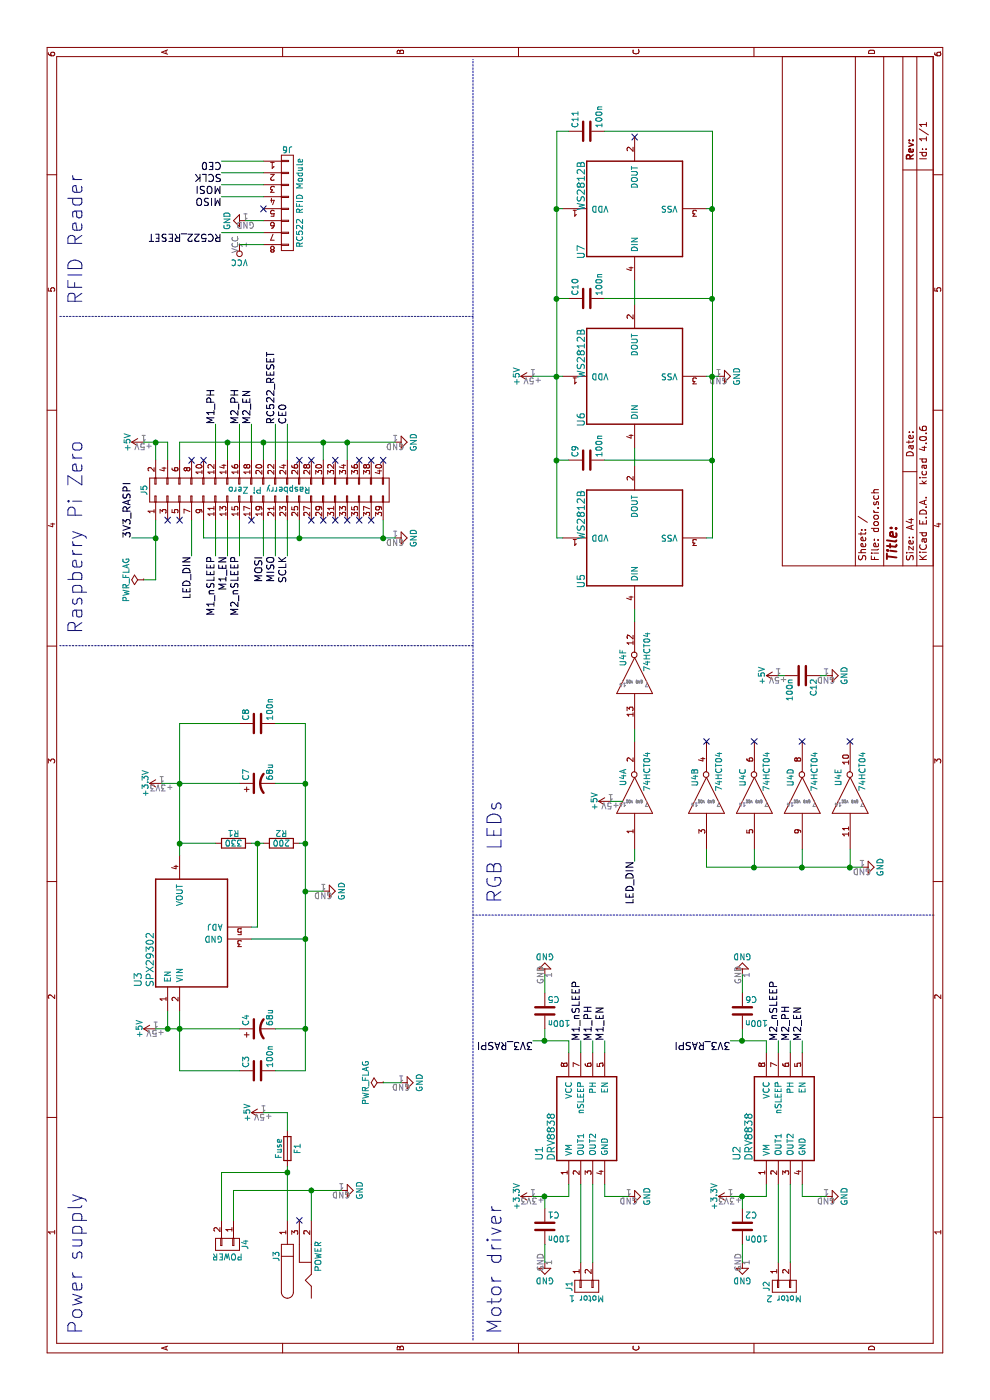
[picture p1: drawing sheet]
EESchema Schematic File Version 2
LIBS:power
LIBS:device
LIBS:transistors
LIBS:conn
LIBS:linear
LIBS:regul
LIBS:74xx
LIBS:cmos4000
LIBS:adc-dac
LIBS:memory
LIBS:xilinx
LIBS:microcontrollers
LIBS:dsp
LIBS:microchip
LIBS:analog_switches
LIBS:motorola
LIBS:texas
LIBS:intel
LIBS:audio
LIBS:interface
LIBS:digital-audio
LIBS:philips
LIBS:display
LIBS:cypress
LIBS:siliconi
LIBS:opto
LIBS:atmel
LIBS:contrib
LIBS:valves
LIBS:MornsVLSDigi
LIBS:MornsPMIC
LIBS:MornsModules
LIBS:MornsDisplays
LIBS:door-cache
EELAYER 25 0
EELAYER END
$Descr A4 11693 8268
encoding utf-8
Sheet 1 1
Title ""
Date ""
Rev ""
Comp ""
Comment1 ""
Comment2 ""
Comment3 ""
Comment4 ""
$EndDescr
$Comp
L CONN_01X02 J4
U 1 1
P 1300 1900
F 0 "J4" H 1300 2050 50  0000 C CNN
F 1 "POWER" V 1400 1900 50  0000 C CNN
F 2 "Connectors_Terminal_Blocks:TerminalBlock_bornier-2_P5.08mm" H 1300 1900 50  0001 C CNN
F 3 "" H 1300 1900 50  0001 C CNN
	1    1300 1900
	-1   0    0    1   
$EndComp
$Comp
L CONN_02X20 J5
U 1 1
P 7600 2250
F 0 "J5" H 7600 3300 50  0000 C CNN
F 1 "Raspberry Pi Zero" V 7600 2250 50  0000 C CNN
F 2 "Socket_Strips:Socket_Strip_Straight_2x20_Pitch2.54mm" H 7600 1300 50  0001 C CNN
F 3 "" H 7600 1300 50  0001 C CNN
	1    7600 2250
	1    0    0    -1  
$EndComp
$Comp
L CONN_01X02 J2
U 1 1
P 950 6550
F 0 "J2" H 950 6700 50  0000 C CNN
F 1 "Motor 2" V 1050 6550 50  0000 C CNN
F 2 "Connectors_Terminal_Blocks:TerminalBlock_bornier-2_P5.08mm" H 950 6550 50  0001 C CNN
F 3 "" H 950 6550 50  0001 C CNN
	1    950  6550
	-1   0    0    -1  
$EndComp
$Comp
L DRV8838 U2
U 1 1
P 1800 6400
F 0 "U2" H 2000 6650 60  0000 L CNN
F 1 "DRV8838" H 2000 6550 60  0000 L CNN
F 2 "Housings_DFN_QFN:DFN-8-1EP_2x2mm_Pitch0.5mm" H 1800 6400 60  0001 C CNN
F 3 "" H 1800 6400 60  0001 C CNN
	1    1800 6400
	1    0    0    -1  
$EndComp
$Comp
L GND #PWR01
U 1 1
P 1700 6900
F 0 "#PWR01" H 1700 6650 50  0001 C CNN
F 1 "GND" H 1700 6750 50  0000 C CNN
F 2 "" H 1700 6900 50  0001 C CNN
F 3 "" H 1700 6900 50  0001 C CNN
	1    1700 6900
	1    0    0    -1  
$EndComp
$Comp
L +3.3V #PWR02
U 1 1
P 1700 6100
F 0 "#PWR02" H 1700 5950 50  0001 C CNN
F 1 "+3.3V" H 1700 6240 50  0000 C CNN
F 2 "" H 1700 6100 50  0001 C CNN
F 3 "" H 1700 6100 50  0001 C CNN
	1    1700 6100
	1    0    0    -1  
$EndComp
Text Label 3000 6500 0    60   ~ 0
M2_nSLEEP
Text Label 3000 6600 0    60   ~ 0
M2_PH
Text Label 3000 6700 0    60   ~ 0
M2_EN
$Comp
L C C6
U 1 1
P 3250 6200
F 0 "C6" H 3275 6300 50  0000 L CNN
F 1 "100n" H 3275 6100 50  0000 L CNN
F 2 "Capacitors_SMD:C_0805_HandSoldering" H 3288 6050 50  0001 C CNN
F 3 "" H 3250 6200 50  0001 C CNN
	1    3250 6200
	0    1    1    0   
$EndComp
$Comp
L C C2
U 1 1
P 1450 6200
F 0 "C2" H 1475 6300 50  0000 L CNN
F 1 "100n" H 1475 6100 50  0000 L CNN
F 2 "Capacitors_SMD:C_0805_HandSoldering" H 1488 6050 50  0001 C CNN
F 3 "" H 1450 6200 50  0001 C CNN
	1    1450 6200
	0    1    1    0   
$EndComp
$Comp
L GND #PWR03
U 1 1
P 1150 6200
F 0 "#PWR03" H 1150 5950 50  0001 C CNN
F 1 "GND" H 1150 6050 50  0000 C CNN
F 2 "" H 1150 6200 50  0001 C CNN
F 3 "" H 1150 6200 50  0001 C CNN
	1    1150 6200
	0    1    1    0   
$EndComp
$Comp
L GND #PWR04
U 1 1
P 3550 6200
F 0 "#PWR04" H 3550 5950 50  0001 C CNN
F 1 "GND" H 3550 6050 50  0000 C CNN
F 2 "" H 3550 6200 50  0001 C CNN
F 3 "" H 3550 6200 50  0001 C CNN
	1    3550 6200
	0    -1   -1   0   
$EndComp
$Comp
L CONN_01X02 J1
U 1 1
P 950 4900
F 0 "J1" H 950 5050 50  0000 C CNN
F 1 "Motor 1" V 1050 4900 50  0000 C CNN
F 2 "Connectors_Terminal_Blocks:TerminalBlock_bornier-2_P5.08mm" H 950 4900 50  0001 C CNN
F 3 "" H 950 4900 50  0001 C CNN
	1    950  4900
	-1   0    0    -1  
$EndComp
$Comp
L DRV8838 U1
U 1 1
P 1800 4750
F 0 "U1" H 2000 5000 60  0000 L CNN
F 1 "DRV8838" H 2000 4900 60  0000 L CNN
F 2 "Housings_DFN_QFN:DFN-8-1EP_2x2mm_Pitch0.5mm" H 1800 4750 60  0001 C CNN
F 3 "" H 1800 4750 60  0001 C CNN
	1    1800 4750
	1    0    0    -1  
$EndComp
$Comp
L GND #PWR05
U 1 1
P 1700 5250
F 0 "#PWR05" H 1700 5000 50  0001 C CNN
F 1 "GND" H 1700 5100 50  0000 C CNN
F 2 "" H 1700 5250 50  0001 C CNN
F 3 "" H 1700 5250 50  0001 C CNN
	1    1700 5250
	1    0    0    -1  
$EndComp
$Comp
L +3.3V #PWR06
U 1 1
P 1700 4450
F 0 "#PWR06" H 1700 4300 50  0001 C CNN
F 1 "+3.3V" H 1700 4590 50  0000 C CNN
F 2 "" H 1700 4450 50  0001 C CNN
F 3 "" H 1700 4450 50  0001 C CNN
	1    1700 4450
	1    0    0    -1  
$EndComp
Text Label 3000 4850 0    60   ~ 0
M1_nSLEEP
Text Label 3000 4950 0    60   ~ 0
M1_PH
Text Label 3000 5050 0    60   ~ 0
M1_EN
$Comp
L C C5
U 1 1
P 3250 4550
F 0 "C5" H 3275 4650 50  0000 L CNN
F 1 "100n" H 3275 4450 50  0000 L CNN
F 2 "Capacitors_SMD:C_0805_HandSoldering" H 3288 4400 50  0001 C CNN
F 3 "" H 3250 4550 50  0001 C CNN
	1    3250 4550
	0    1    1    0   
$EndComp
$Comp
L C C1
U 1 1
P 1450 4550
F 0 "C1" H 1475 4650 50  0000 L CNN
F 1 "100n" H 1475 4450 50  0000 L CNN
F 2 "Capacitors_SMD:C_0805_HandSoldering" H 1488 4400 50  0001 C CNN
F 3 "" H 1450 4550 50  0001 C CNN
	1    1450 4550
	0    1    1    0   
$EndComp
$Comp
L GND #PWR07
U 1 1
P 1150 4550
F 0 "#PWR07" H 1150 4300 50  0001 C CNN
F 1 "GND" H 1150 4400 50  0000 C CNN
F 2 "" H 1150 4550 50  0001 C CNN
F 3 "" H 1150 4550 50  0001 C CNN
	1    1150 4550
	0    1    1    0   
$EndComp
$Comp
L GND #PWR08
U 1 1
P 3550 4550
F 0 "#PWR08" H 3550 4300 50  0001 C CNN
F 1 "GND" H 3550 4400 50  0000 C CNN
F 2 "" H 3550 4550 50  0001 C CNN
F 3 "" H 3550 4550 50  0001 C CNN
	1    3550 4550
	0    -1   -1   0   
$EndComp
$Comp
L +5V #PWR09
U 1 1
P 8000 1200
F 0 "#PWR09" H 8000 1050 50  0001 C CNN
F 1 "+5V" H 8000 1340 50  0000 C CNN
F 2 "" H 8000 1200 50  0001 C CNN
F 3 "" H 8000 1200 50  0001 C CNN
	1    8000 1200
	1    0    0    -1  
$EndComp
$Comp
L GND #PWR010
U 1 1
P 8000 3300
F 0 "#PWR010" H 8000 3050 50  0001 C CNN
F 1 "GND" H 8000 3150 50  0000 C CNN
F 2 "" H 8000 3300 50  0001 C CNN
F 3 "" H 8000 3300 50  0001 C CNN
	1    8000 3300
	1    0    0    -1  
$EndComp
$Comp
L GND #PWR011
U 1 1
P 7200 3300
F 0 "#PWR011" H 7200 3050 50  0001 C CNN
F 1 "GND" H 7200 3150 50  0000 C CNN
F 2 "" H 7200 3300 50  0001 C CNN
F 3 "" H 7200 3300 50  0001 C CNN
	1    7200 3300
	1    0    0    -1  
$EndComp
Text Label 7050 2200 2    60   ~ 0
MOSI
Text Label 7050 2300 2    60   ~ 0
MISO
Text Label 7050 2400 2    60   ~ 0
SCLK
Text Label 8150 2400 0    60   ~ 0
CE0
Text Label 7050 1800 2    60   ~ 0
M1_nSLEEP
Text Label 8150 1800 0    60   ~ 0
M1_PH
Text Label 7050 1900 2    60   ~ 0
M1_EN
Text Label 7050 2000 2    60   ~ 0
M2_nSLEEP
Text Label 8150 2000 0    60   ~ 0
M2_PH
Text Label 8150 2100 0    60   ~ 0
M2_EN
$Comp
L CONN_01X08 J6
U 1 1
P 10000 2400
F 0 "J6" H 10000 2850 50  0000 C CNN
F 1 "RC522 RFID Module" V 10100 2400 50  0000 C CNN
F 2 "Pin_Headers:Pin_Header_Straight_1x08_Pitch2.54mm" H 10000 2400 50  0001 C CNN
F 3 "" H 10000 2400 50  0001 C CNN
	1    10000 2400
	0    1    1    0   
$EndComp
Text Label 10350 1850 1    60   ~ 0
CE0
Text Label 10250 1850 1    60   ~ 0
SCLK
Text Label 10150 1850 1    60   ~ 0
MOSI
Text Label 10050 1850 1    60   ~ 0
MISO
NoConn ~ 9950 2200
Text Label 9750 1850 1    60   ~ 0
RC522_RESET
$Comp
L VCC #PWR012
U 1 1
P 9650 2000
F 0 "#PWR012" H 9650 1850 50  0001 C CNN
F 1 "VCC" H 9650 2150 50  0000 C CNN
F 2 "" H 9650 2000 50  0001 C CNN
F 3 "" H 9650 2000 50  0001 C CNN
	1    9650 2000
	0    -1   -1   0   
$EndComp
$Comp
L GND #PWR013
U 1 1
P 9850 2050
F 0 "#PWR013" H 9850 1800 50  0001 C CNN
F 1 "GND" H 9850 1900 50  0000 C CNN
F 2 "" H 9850 2050 50  0001 C CNN
F 3 "" H 9850 2050 50  0001 C CNN
	1    9850 2050
	-1   0    0    1   
$EndComp
Text Label 8150 2300 0    60   ~ 0
RC522_RESET
$Comp
L WS2812B U5
U 1 1
P 6600 5300
F 0 "U5" H 6900 5750 60  0000 R CNN
F 1 "WS2812B" H 7600 5750 60  0000 R CNN
F 2 "Morn_SMD_NoLeads:WS2812B" H 6600 5300 60  0001 C CNN
F 3 "" H 6600 5300 60  0001 C CNN
	1    6600 5300
	1    0    0    -1  
$EndComp
$Comp
L WS2812B U6
U 1 1
P 7950 5300
F 0 "U6" H 8250 5750 60  0000 R CNN
F 1 "WS2812B" H 8950 5750 60  0000 R CNN
F 2 "Morn_SMD_NoLeads:WS2812B" H 7950 5300 60  0001 C CNN
F 3 "" H 7950 5300 60  0001 C CNN
	1    7950 5300
	1    0    0    -1  
$EndComp
$Comp
L 74HCT04 U4
U 1 1
P 5050 5300
F 0 "U4" H 5200 5400 50  0000 C CNN
F 1 "74HCT04" H 5250 5200 50  0000 C CNN
F 2 "Housings_SOIC:SOIC-14_3.9x8.7mm_Pitch1.27mm" H 5050 5300 50  0001 C CNN
F 3 "" H 5050 5300 50  0001 C CNN
	1    5050 5300
	1    0    0    -1  
$EndComp
$Comp
L 74HCT04 U4
U 6 1
P 6050 5300
F 0 "U4" H 6200 5400 50  0000 C CNN
F 1 "74HCT04" H 6250 5200 50  0000 C CNN
F 2 "Housings_SOIC:SOIC-14_3.9x8.7mm_Pitch1.27mm" H 6050 5300 50  0001 C CNN
F 3 "" H 6050 5300 50  0001 C CNN
	6    6050 5300
	1    0    0    -1  
$EndComp
$Comp
L 74HCT04 U4
U 2 1
P 5050 5900
F 0 "U4" H 5200 6000 50  0000 C CNN
F 1 "74HCT04" H 5250 5800 50  0000 C CNN
F 2 "Housings_SOIC:SOIC-14_3.9x8.7mm_Pitch1.27mm" H 5050 5900 50  0001 C CNN
F 3 "" H 5050 5900 50  0001 C CNN
	2    5050 5900
	1    0    0    -1  
$EndComp
$Comp
L 74HCT04 U4
U 3 1
P 5050 6300
F 0 "U4" H 5200 6400 50  0000 C CNN
F 1 "74HCT04" H 5250 6200 50  0000 C CNN
F 2 "Housings_SOIC:SOIC-14_3.9x8.7mm_Pitch1.27mm" H 5050 6300 50  0001 C CNN
F 3 "" H 5050 6300 50  0001 C CNN
	3    5050 6300
	1    0    0    -1  
$EndComp
$Comp
L 74HCT04 U4
U 4 1
P 5050 6700
F 0 "U4" H 5200 6800 50  0000 C CNN
F 1 "74HCT04" H 5250 6600 50  0000 C CNN
F 2 "Housings_SOIC:SOIC-14_3.9x8.7mm_Pitch1.27mm" H 5050 6700 50  0001 C CNN
F 3 "" H 5050 6700 50  0001 C CNN
	4    5050 6700
	1    0    0    -1  
$EndComp
$Comp
L 74HCT04 U4
U 5 1
P 5050 7100
F 0 "U4" H 5200 7200 50  0000 C CNN
F 1 "74HCT04" H 5250 7000 50  0000 C CNN
F 2 "Housings_SOIC:SOIC-14_3.9x8.7mm_Pitch1.27mm" H 5050 7100 50  0001 C CNN
F 3 "" H 5050 7100 50  0001 C CNN
	5    5050 7100
	1    0    0    -1  
$EndComp
NoConn ~ 10550 5300
$Comp
L GND #PWR014
U 1 1
P 8550 6000
F 0 "#PWR014" H 8550 5750 50  0001 C CNN
F 1 "GND" H 8550 5850 50  0000 C CNN
F 2 "" H 8550 6000 50  0001 C CNN
F 3 "" H 8550 6000 50  0001 C CNN
	1    8550 6000
	1    0    0    -1  
$EndComp
$Comp
L +5V #PWR015
U 1 1
P 8550 4450
F 0 "#PWR015" H 8550 4300 50  0001 C CNN
F 1 "+5V" H 8550 4590 50  0000 C CNN
F 2 "" H 8550 4450 50  0001 C CNN
F 3 "" H 8550 4450 50  0001 C CNN
	1    8550 4450
	1    0    0    -1  
$EndComp
Text Label 4500 5300 2    60   ~ 0
LED_DIN
Text Label 7050 1600 2    60   ~ 0
LED_DIN
$Comp
L GND #PWR016
U 1 1
P 4450 7200
F 0 "#PWR016" H 4450 6950 50  0001 C CNN
F 1 "GND" H 4450 7050 50  0000 C CNN
F 2 "" H 4450 7200 50  0001 C CNN
F 3 "" H 4450 7200 50  0001 C CNN
	1    4450 7200
	1    0    0    -1  
$EndComp
$Comp
L +5V #PWR017
U 1 1
P 5000 5100
F 0 "#PWR017" H 5000 4950 50  0001 C CNN
F 1 "+5V" H 5000 5240 50  0000 C CNN
F 2 "" H 5000 5100 50  0001 C CNN
F 3 "" H 5000 5100 50  0001 C CNN
	1    5000 5100
	1    0    0    -1  
$EndComp
NoConn ~ 5500 5900
NoConn ~ 5500 6300
NoConn ~ 5500 6700
NoConn ~ 5500 7100
$Comp
L C C9
U 1 1
P 7850 4900
F 0 "C9" H 7875 5000 50  0000 L CNN
F 1 "100n" H 7875 4800 50  0000 L CNN
F 2 "Capacitors_SMD:C_0805_HandSoldering" H 7888 4750 50  0001 C CNN
F 3 "" H 7850 4900 50  0001 C CNN
	1    7850 4900
	1    0    0    -1  
$EndComp
$Comp
L C C10
U 1 1
P 9200 4900
F 0 "C10" H 9225 5000 50  0000 L CNN
F 1 "100n" H 9225 4800 50  0000 L CNN
F 2 "Capacitors_SMD:C_0805_HandSoldering" H 9238 4750 50  0001 C CNN
F 3 "" H 9200 4900 50  0001 C CNN
	1    9200 4900
	1    0    0    -1  
$EndComp
$Comp
L C C11
U 1 1
P 10600 4900
F 0 "C11" H 10625 5000 50  0000 L CNN
F 1 "100n" H 10625 4800 50  0000 L CNN
F 2 "Capacitors_SMD:C_0805_HandSoldering" H 10638 4750 50  0001 C CNN
F 3 "" H 10600 4900 50  0001 C CNN
	1    10600 4900
	1    0    0    -1  
$EndComp
$Comp
L WS2812B U7
U 1 1
P 9350 5300
F 0 "U7" H 9650 5750 60  0000 R CNN
F 1 "WS2812B" H 10350 5750 60  0000 R CNN
F 2 "Morn_SMD_NoLeads:WS2812B" H 9350 5300 60  0001 C CNN
F 3 "" H 9350 5300 60  0001 C CNN
	1    9350 5300
	1    0    0    -1  
$EndComp
$Comp
L BARREL_JACK J3
U 1 1
P 1200 2500
F 0 "J3" H 1200 2695 50  0000 C CNN
F 1 "POWER" H 1200 2345 50  0000 C CNN
F 2 "Morn_SMD:PJ-036AH" H 1200 2500 50  0001 C CNN
F 3 "" H 1200 2500 50  0001 C CNN
	1    1200 2500
	1    0    0    -1  
$EndComp
$Comp
L SPX29302 U3
U 1 1
P 3250 1400
F 0 "U3" H 3450 1650 60  0000 L CNN
F 1 "SPX29302" H 3450 1550 60  0000 L CNN
F 2 "TO_SOT_Packages_SMD:TO-263-5_TabPin3" H 3250 1400 60  0001 C CNN
F 3 "" H 3250 1400 60  0001 C CNN
	1    3250 1400
	1    0    0    -1  
$EndComp
$Comp
L +5V #PWR018
U 1 1
P 2400 2200
F 0 "#PWR018" H 2400 2050 50  0001 C CNN
F 1 "+5V" H 2400 2340 50  0000 C CNN
F 2 "" H 2400 2200 50  0001 C CNN
F 3 "" H 2400 2200 50  0001 C CNN
	1    2400 2200
	1    0    0    -1  
$EndComp
$Comp
L Fuse F1
U 1 1
P 2100 2400
F 0 "F1" V 2180 2400 50  0000 C CNN
F 1 "Fuse" V 2025 2400 50  0000 C CNN
F 2 "Resistors_SMD:R_1812_HandSoldering" V 2030 2400 50  0001 C CNN
F 3 "" H 2100 2400 50  0001 C CNN
	1    2100 2400
	0    1    1    0   
$EndComp
$Comp
L GND #PWR019
U 1 1
P 1750 2850
F 0 "#PWR019" H 1750 2600 50  0001 C CNN
F 1 "GND" H 1750 2700 50  0000 C CNN
F 2 "" H 1750 2850 50  0001 C CNN
F 3 "" H 1750 2850 50  0001 C CNN
	1    1750 2850
	1    0    0    -1  
$EndComp
$Comp
L +5V #PWR020
U 1 1
P 3100 1300
F 0 "#PWR020" H 3100 1150 50  0001 C CNN
F 1 "+5V" H 3100 1440 50  0000 C CNN
F 2 "" H 3100 1300 50  0001 C CNN
F 3 "" H 3100 1300 50  0001 C CNN
	1    3100 1300
	1    0    0    -1  
$EndComp
$Comp
L GND #PWR021
U 1 1
P 4250 2700
F 0 "#PWR021" H 4250 2450 50  0001 C CNN
F 1 "GND" H 4250 2550 50  0000 C CNN
F 2 "" H 4250 2700 50  0001 C CNN
F 3 "" H 4250 2700 50  0001 C CNN
	1    4250 2700
	1    0    0    -1  
$EndComp
$Comp
L R R1
U 1 1
P 4650 1950
F 0 "R1" V 4730 1950 50  0000 C CNN
F 1 "330" V 4650 1950 50  0000 C CNN
F 2 "Resistors_SMD:R_0805_HandSoldering" V 4580 1950 50  0001 C CNN
F 3 "" H 4650 1950 50  0001 C CNN
	1    4650 1950
	1    0    0    -1  
$EndComp
$Comp
L R R2
U 1 1
P 4650 2350
F 0 "R2" V 4730 2350 50  0000 C CNN
F 1 "200" V 4650 2350 50  0000 C CNN
F 2 "Resistors_SMD:R_0805_HandSoldering" V 4580 2350 50  0001 C CNN
F 3 "" H 4650 2350 50  0001 C CNN
	1    4650 2350
	1    0    0    -1  
$EndComp
$Comp
L +3.3V #PWR022
U 1 1
P 5150 1350
F 0 "#PWR022" H 5150 1200 50  0001 C CNN
F 1 "+3.3V" H 5150 1490 50  0000 C CNN
F 2 "" H 5150 1350 50  0001 C CNN
F 3 "" H 5150 1350 50  0001 C CNN
	1    5150 1350
	1    0    0    -1  
$EndComp
$Comp
L C C8
U 1 1
P 5650 2150
F 0 "C8" H 5675 2250 50  0000 L CNN
F 1 "100n" H 5675 2050 50  0000 L CNN
F 2 "Capacitors_SMD:C_0805_HandSoldering" H 5688 2000 50  0001 C CNN
F 3 "" H 5650 2150 50  0001 C CNN
	1    5650 2150
	1    0    0    -1  
$EndComp
$Comp
L C C3
U 1 1
P 2750 2150
F 0 "C3" H 2775 2250 50  0000 L CNN
F 1 "100n" H 2775 2050 50  0000 L CNN
F 2 "Capacitors_SMD:C_0805_HandSoldering" H 2788 2000 50  0001 C CNN
F 3 "" H 2750 2150 50  0001 C CNN
	1    2750 2150
	1    0    0    -1  
$EndComp
$Comp
L CP1 C7
U 1 1
P 5150 2150
F 0 "C7" H 5175 2250 50  0000 L CNN
F 1 "68u" H 5175 2050 50  0000 L CNN
F 2 "Capacitors_SMD:CP_Elec_6.3x5.7" H 5150 2150 50  0001 C CNN
F 3 "" H 5150 2150 50  0001 C CNN
	1    5150 2150
	1    0    0    -1  
$EndComp
$Comp
L CP1 C4
U 1 1
P 3100 2150
F 0 "C4" H 3125 2250 50  0000 L CNN
F 1 "68u" H 3125 2050 50  0000 L CNN
F 2 "Capacitors_SMD:CP_Elec_6.3x5.7" H 3100 2150 50  0001 C CNN
F 3 "" H 3100 2150 50  0001 C CNN
	1    3100 2150
	1    0    0    -1  
$EndComp
$Comp
L C C12
U 1 1
P 6050 6700
F 0 "C12" H 6075 6800 50  0000 L CNN
F 1 "100n" H 6075 6600 50  0000 L CNN
F 2 "Capacitors_SMD:C_0805_HandSoldering" H 6088 6550 50  0001 C CNN
F 3 "" H 6050 6700 50  0001 C CNN
	1    6050 6700
	-1   0    0    1   
$EndComp
$Comp
L GND #PWR023
U 1 1
P 6050 6900
F 0 "#PWR023" H 6050 6650 50  0001 C CNN
F 1 "GND" H 6050 6750 50  0000 C CNN
F 2 "" H 6050 6900 50  0001 C CNN
F 3 "" H 6050 6900 50  0001 C CNN
	1    6050 6900
	1    0    0    -1  
$EndComp
$Comp
L +5V #PWR024
U 1 1
P 6050 6500
F 0 "#PWR024" H 6050 6350 50  0001 C CNN
F 1 "+5V" H 6050 6640 50  0000 C CNN
F 2 "" H 6050 6500 50  0001 C CNN
F 3 "" H 6050 6500 50  0001 C CNN
	1    6050 6500
	1    0    0    -1  
$EndComp
Wire Wire Line
	1800 6500 1150 6500
Wire Wire Line
	1150 6600 1800 6600
Wire Wire Line
	1700 6900 1700 6700
Wire Wire Line
	1700 6700 1800 6700
Wire Wire Line
	1700 6100 1700 6400
Wire Wire Line
	1700 6400 1800 6400
Wire Wire Line
	3000 6100 3000 6400
Wire Wire Line
	3000 6400 2900 6400
Wire Wire Line
	2900 6500 3000 6500
Wire Wire Line
	3000 6600 2900 6600
Wire Wire Line
	2900 6700 3000 6700
Wire Wire Line
	3400 6200 3550 6200
Wire Wire Line
	1600 6200 1700 6200
Connection ~ 1700 6200
Wire Wire Line
	3100 6200 3000 6200
Connection ~ 3000 6200
Wire Wire Line
	1150 6200 1300 6200
Wire Wire Line
	1800 4850 1150 4850
Wire Wire Line
	1150 4950 1800 4950
Wire Wire Line
	1700 5250 1700 5050
Wire Wire Line
	1700 5050 1800 5050
Wire Wire Line
	1700 4450 1700 4750
Wire Wire Line
	1700 4750 1800 4750
Wire Wire Line
	3000 4450 3000 4750
Wire Wire Line
	3000 4750 2900 4750
Wire Wire Line
	2900 4850 3000 4850
Wire Wire Line
	3000 4950 2900 4950
Wire Wire Line
	2900 5050 3000 5050
Wire Wire Line
	3400 4550 3550 4550
Wire Wire Line
	1600 4550 1700 4550
Connection ~ 1700 4550
Wire Wire Line
	3100 4550 3000 4550
Connection ~ 3000 4550
Wire Wire Line
	1150 4550 1300 4550
Wire Wire Line
	7200 1100 7200 1300
Wire Wire Line
	6850 1300 7350 1300
Wire Wire Line
	7850 1300 8000 1300
Wire Wire Line
	8000 1200 8000 1400
Wire Wire Line
	8000 1400 7850 1400
Connection ~ 8000 1300
Wire Wire Line
	7200 1700 7200 3300
Wire Wire Line
	7200 3200 7350 3200
Wire Wire Line
	7350 2500 7200 2500
Connection ~ 7200 3200
Wire Wire Line
	7350 1700 7200 1700
Connection ~ 7200 2500
Wire Wire Line
	7850 1500 8000 1500
Wire Wire Line
	8000 1500 8000 3300
Wire Wire Line
	7850 1900 8000 1900
Connection ~ 8000 1900
Wire Wire Line
	7850 2200 8000 2200
Connection ~ 8000 2200
Wire Wire Line
	7850 2700 8000 2700
Connection ~ 8000 2700
Wire Wire Line
	7850 2900 8000 2900
Connection ~ 8000 2900
Wire Wire Line
	7050 2200 7350 2200
Wire Wire Line
	7050 2400 7350 2400
Wire Wire Line
	7350 2300 7050 2300
Wire Wire Line
	8150 2400 7850 2400
Wire Wire Line
	7050 1800 7350 1800
Wire Wire Line
	8150 1800 7850 1800
Wire Wire Line
	7050 1900 7350 1900
Wire Wire Line
	7050 2000 7350 2000
Wire Wire Line
	7850 2000 8150 2000
Wire Wire Line
	8150 2100 7850 2100
Wire Wire Line
	10350 1850 10350 2200
Wire Wire Line
	10250 1850 10250 2200
Wire Wire Line
	10150 1850 10150 2200
Wire Wire Line
	10050 1850 10050 2200
Wire Wire Line
	9750 1850 9750 2200
Wire Wire Line
	9650 2000 9650 2200
Wire Wire Line
	9850 2050 9850 2200
Wire Wire Line
	7800 5300 7950 5300
Wire Wire Line
	5500 5300 5600 5300
Wire Wire Line
	9150 5300 9350 5300
Wire Wire Line
	7200 5900 7200 5950
Wire Wire Line
	9950 5950 9950 5900
Wire Wire Line
	8550 5900 8550 6000
Connection ~ 8550 5950
Wire Wire Line
	7200 4700 7200 4650
Wire Wire Line
	9950 4650 9950 4700
Connection ~ 8550 4650
Wire Wire Line
	4500 5300 4600 5300
Wire Wire Line
	7050 1600 7350 1600
Wire Wire Line
	5000 5100 5000 5200
Wire Wire Line
	4450 5900 4450 7200
Wire Wire Line
	4450 7100 4600 7100
Wire Wire Line
	4450 6700 4600 6700
Connection ~ 4450 7100
Wire Wire Line
	4450 6300 4600 6300
Connection ~ 4450 6700
Wire Wire Line
	4450 5900 4600 5900
Connection ~ 4450 6300
Connection ~ 9950 4650
Connection ~ 9950 5950
Wire Wire Line
	9200 4650 9200 4750
Connection ~ 9200 4650
Wire Wire Line
	7850 4750 7850 4650
Connection ~ 7850 4650
Wire Wire Line
	7850 5050 7850 5950
Connection ~ 7850 5950
Wire Wire Line
	9200 5950 9200 5050
Connection ~ 9200 5950
Wire Wire Line
	7200 4650 10600 4650
Wire Wire Line
	10600 4650 10600 4750
Wire Wire Line
	10600 5950 10600 5050
Wire Wire Line
	7200 5950 10600 5950
Wire Wire Line
	6500 5300 6600 5300
Wire Wire Line
	8550 4450 8550 4700
Wire Wire Line
	1500 2600 1750 2600
Wire Wire Line
	1750 1950 1750 2850
Wire Wire Line
	1500 2400 1950 2400
Wire Wire Line
	1500 1950 1750 1950
Connection ~ 1750 2600
Wire Wire Line
	2250 2400 2400 2400
Wire Wire Line
	2400 2400 2400 2200
Wire Wire Line
	1500 1850 1900 1850
Wire Wire Line
	1900 1850 1900 2400
Connection ~ 1900 2400
Wire Wire Line
	2750 1500 3250 1500
Wire Wire Line
	3250 1400 3100 1400
Connection ~ 3100 1400
Wire Wire Line
	3850 2550 3850 2100
Wire Wire Line
	4650 2150 3950 2150
Wire Wire Line
	3950 2150 3950 2100
Wire Wire Line
	4650 2100 4650 2200
Connection ~ 4650 2150
Wire Wire Line
	4650 1800 4650 1500
Wire Wire Line
	4550 1500 5650 1500
Wire Wire Line
	4650 2550 4650 2500
Wire Wire Line
	5150 1350 5150 2000
Connection ~ 4650 1500
Connection ~ 3100 1500
Connection ~ 5150 1500
Wire Wire Line
	3100 2300 3100 2550
Wire Wire Line
	2750 2550 5650 2550
Connection ~ 3850 2550
Wire Wire Line
	5150 2550 5150 2300
Connection ~ 4650 2550
Wire Wire Line
	4250 2700 4250 2550
Connection ~ 4250 2550
Wire Wire Line
	5650 1500 5650 2000
Wire Wire Line
	5650 2550 5650 2300
Connection ~ 5150 2550
Wire Wire Line
	2750 2300 2750 2550
Connection ~ 3100 2550
Wire Wire Line
	2750 2000 2750 1500
Wire Wire Line
	3100 1300 3100 2000
Wire Wire Line
	6050 6500 6050 6550
Wire Wire Line
	6050 6900 6050 6850
Wire Notes Line
	500  3950 11200 3950
Wire Notes Line
	4050 7800 4050 3950
Wire Notes Line
	9050 500  9050 3950
Wire Notes Line
	6300 3950 6300 500 
Text Notes 550  700  0    118  ~ 0
Power supply
Text Notes 6400 700  0    118  ~ 0
Raspberry Pi Zero
Text Notes 9150 700  0    118  ~ 0
RFID Reader
Text Notes 550  4200 0    118  ~ 0
Motor driver
Text Notes 4150 4200 0    118  ~ 0
RGB LEDs
NoConn ~ 7350 1400
NoConn ~ 7350 1500
NoConn ~ 7850 1600
NoConn ~ 7850 1700
NoConn ~ 7350 2100
NoConn ~ 7850 2500
NoConn ~ 7850 2600
NoConn ~ 7850 2800
NoConn ~ 7850 3000
NoConn ~ 7850 3100
NoConn ~ 7850 3200
NoConn ~ 7350 3100
NoConn ~ 7350 3000
NoConn ~ 7350 2900
NoConn ~ 7350 2800
NoConn ~ 7350 2700
NoConn ~ 7350 2600
NoConn ~ 1500 2500
Wire Wire Line
	7850 2300 8150 2300
$Comp
L PWR_FLAG #FLG025
U 1 1
P 6850 1200
F 0 "#FLG025" H 6850 1275 50  0001 C CNN
F 1 "PWR_FLAG" H 6850 1350 50  0000 C CNN
F 2 "" H 6850 1200 50  0001 C CNN
F 3 "" H 6850 1200 50  0001 C CNN
	1    6850 1200
	1    0    0    -1  
$EndComp
Wire Wire Line
	6850 1200 6850 1300
Connection ~ 7200 1300
$Comp
L GND #PWR026
U 1 1
P 2650 3350
F 0 "#PWR026" H 2650 3100 50  0001 C CNN
F 1 "GND" H 2650 3200 50  0000 C CNN
F 2 "" H 2650 3350 50  0001 C CNN
F 3 "" H 2650 3350 50  0001 C CNN
	1    2650 3350
	1    0    0    -1  
$EndComp
$Comp
L PWR_FLAG #FLG027
U 1 1
P 2650 3200
F 0 "#FLG027" H 2650 3275 50  0001 C CNN
F 1 "PWR_FLAG" H 2650 3350 50  0000 C CNN
F 2 "" H 2650 3200 50  0001 C CNN
F 3 "" H 2650 3200 50  0001 C CNN
	1    2650 3200
	1    0    0    -1  
$EndComp
Wire Wire Line
	2650 3200 2650 3350
Text Label 7200 1100 0    60   ~ 0
3V3_RASPI
Text Label 3000 6100 1    60   ~ 0
3V3_RASPI
Text Label 3000 4450 1    60   ~ 0
3V3_RASPI
$EndSCHEMATC
